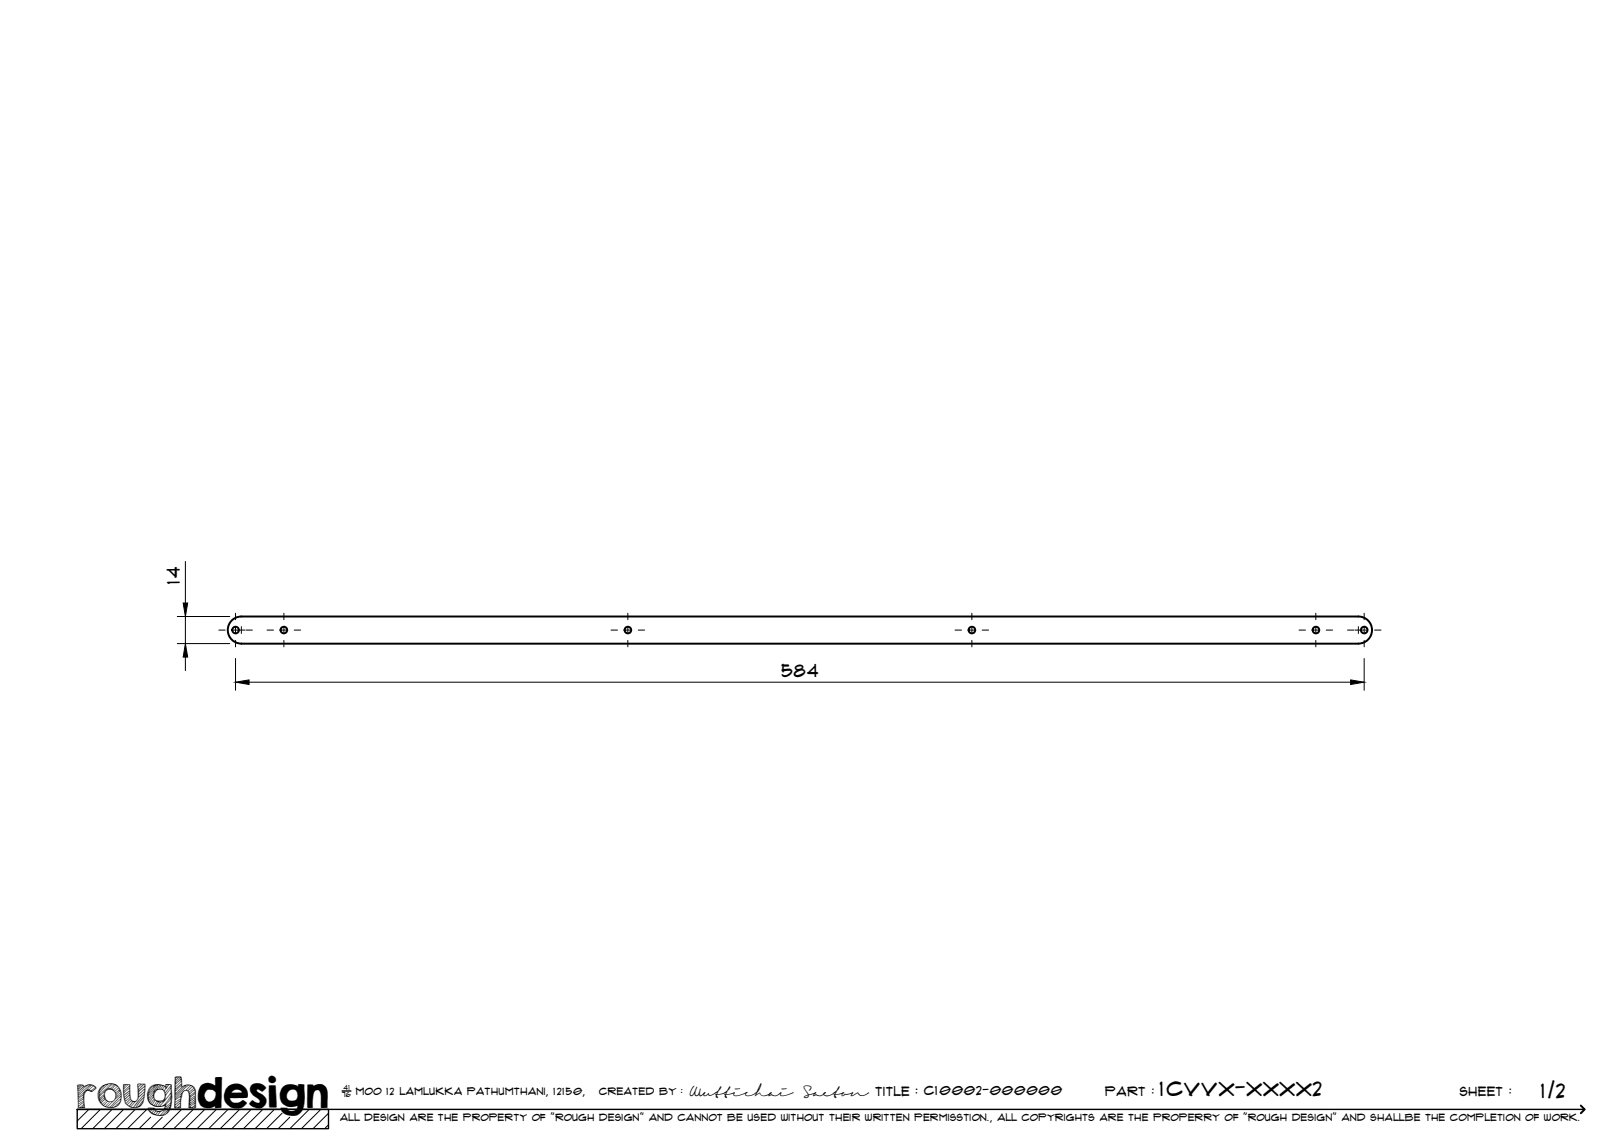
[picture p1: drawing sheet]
<svg xmlns="http://www.w3.org/2000/svg" width="420mm" height="297mm" viewBox="0 0 420 297" stroke-linecap="round" stroke-linejoin="round" font-family="sans-serif">
<!-- layer: Visible -->
<g fill="none" stroke="#000" stroke-width=".51">
<path d="M60 160.5a3.5 3.5 0 0 1 2.4-1h289.1a3.5 3.5 0 0 1 3.5 3.5 3.5 3.5 0 0 1-3.5 3.5h-289.1a3.5 3.5 0 0 1-3.2-2.1 3.5 3.5 0 0 1 .8-3.9z"/>
<circle cx="60.9" cy="163" r=".86"/>
<circle cx="73.4" cy="163" r=".86"/>
<circle cx="162.4" cy="163" r=".86"/>
<circle cx="251.4" cy="163" r=".86"/>
<circle cx="340.5" cy="163" r=".86"/>
<circle cx="352.9" cy="163" r=".86"/>
</g>
<!-- layer: TitleBlock -->
<path d="M20 287h65v5h-65zM20 287h390M88.5 282.3h2.3" fill="none" stroke="#000" stroke-width=".36"/>
<path d="M409 286.1l1 .9-1 1" fill="none" stroke="#000" stroke-width=".51"/>
<g fill="none" stroke="#000" stroke-width=".26">
<path d="M23 287l-3 3.1M26 287l-5 5M29 287l-5 5M32 287l-5 5M35 287l-5 5M38 287l-5 5M39 289.1l-3 2.9M42 289.1l-3 2.9M47 287l-5 5M50 287l-5 5M53 287l-5 5M56 287l-5 5"/>
<path d="M59 287l-5 5M62 287l-5 5M65 287l-5 5M68 287l-5 5M71 287l-5 5M73 288l-4 4M75 289.1l-3 2.9M80 287l-5 5M83 287l-5 5M85 288l-4 4M85 291l-1 1"/>
</g>
<!-- layer: Smart Centers -->
<g fill="none" stroke="#000" stroke-width=".26">
<path d="M60.9 158.7v1.6M73.4 158.7v1.6M162.4 158.7v1.6M251.4 158.7v1.6M340.4 158.7v1.6M352.9 158.7v1.6M56.6 163h1.7M60 163h3.3M60.9 162.1v1.8M60.9 165.7v1.7M62.4 162.1v1.8M63.6 163h1.7"/>
<path d="M69.1 163h1.7M72.5 163h1.8M73.4 162.1v1.8M73.4 165.7v1.7M76.1 163h1.7M158.1 163h1.7M161.5 163h1.8M162.4 162.1v1.8M162.4 165.7v1.7M165.1 163h1.7M247.1 163h1.7M250.5 163h1.8"/>
<path d="M251.4 162.1v1.8M251.4 165.7v1.7M254.1 163h1.7M336.1 163h1.7M339.5 163h1.8M340.4 162.1v1.8M340.4 165.7v1.7M343.1 163h1.7M348.6 163h1.6M350.5 163h3.3M351.4 162.1v1.8M352.9 162.1v1.8"/>
<path d="M352.9 165.7v1.7M355.6 163h1.7"/>
</g>
<!-- layer: FD_Dimensions -->
<path d="M45.9 159.5h13.5M48 145.3v10.7M48 159.5v7M45.9 166.5h13.5M48 170v3.5M60.9 170.4v8.2M64.4 176.5h285M352.9 170.4v8.2" fill="none" stroke="#000" stroke-width=".26"/>
<path d="M47.4 156h1.2l-.6 3.5zM48 166.5l.6 3.5h-1.2zM60.9 176.5l3.5-.6v1.2zM349.4 175.9l3.5 .6-3.5 .6z" fill="#000" stroke="#000" stroke-width=".26"/>
<text font-size="9.7" x="19.9" y="286.8">roughdesign</text>
<g font-size="5.3">
<text x="300.1" y="283.6">1CVVX-XXXX2</text>
<text x="398.7" y="284">1/2</text>
</g>
<g font-size="4.6">
<text x="46.5" y="151.1" transform="rotate(-90 46.5 151.1)">14</text>
<text x="202.2" y="175.1">584</text>
</g>
<g font-size="3.4">
<text x="178.3" y="283.5">Wuttichai</text>
<text x="208.1" y="283.5">Saeton title : C10002-000000</text>
</g>
<g font-size="3.3">
<text x="286" y="283.5">Part :</text>
<text x="377.7" y="283.5">sheet :</text>
</g>
<g font-size="2.7">
<text x="92.1" y="283.3">moo 12 Lamlukka pathumthani, 12150,</text>
<text x="155" y="283.3">created by :</text>
</g>
<text font-size="2.6" x="88" y="290.1">all design are the property of &quot;rough design&quot; and cannot be used without their written permisstion., all copyrights are the properry of &quot;rough design&quot; and shallbe the completion of work.</text>
<g font-size="1.9">
<text x="88.5" y="283.9">76</text>
<text x="88.9" y="282.1">41</text>
</g>
</svg>
